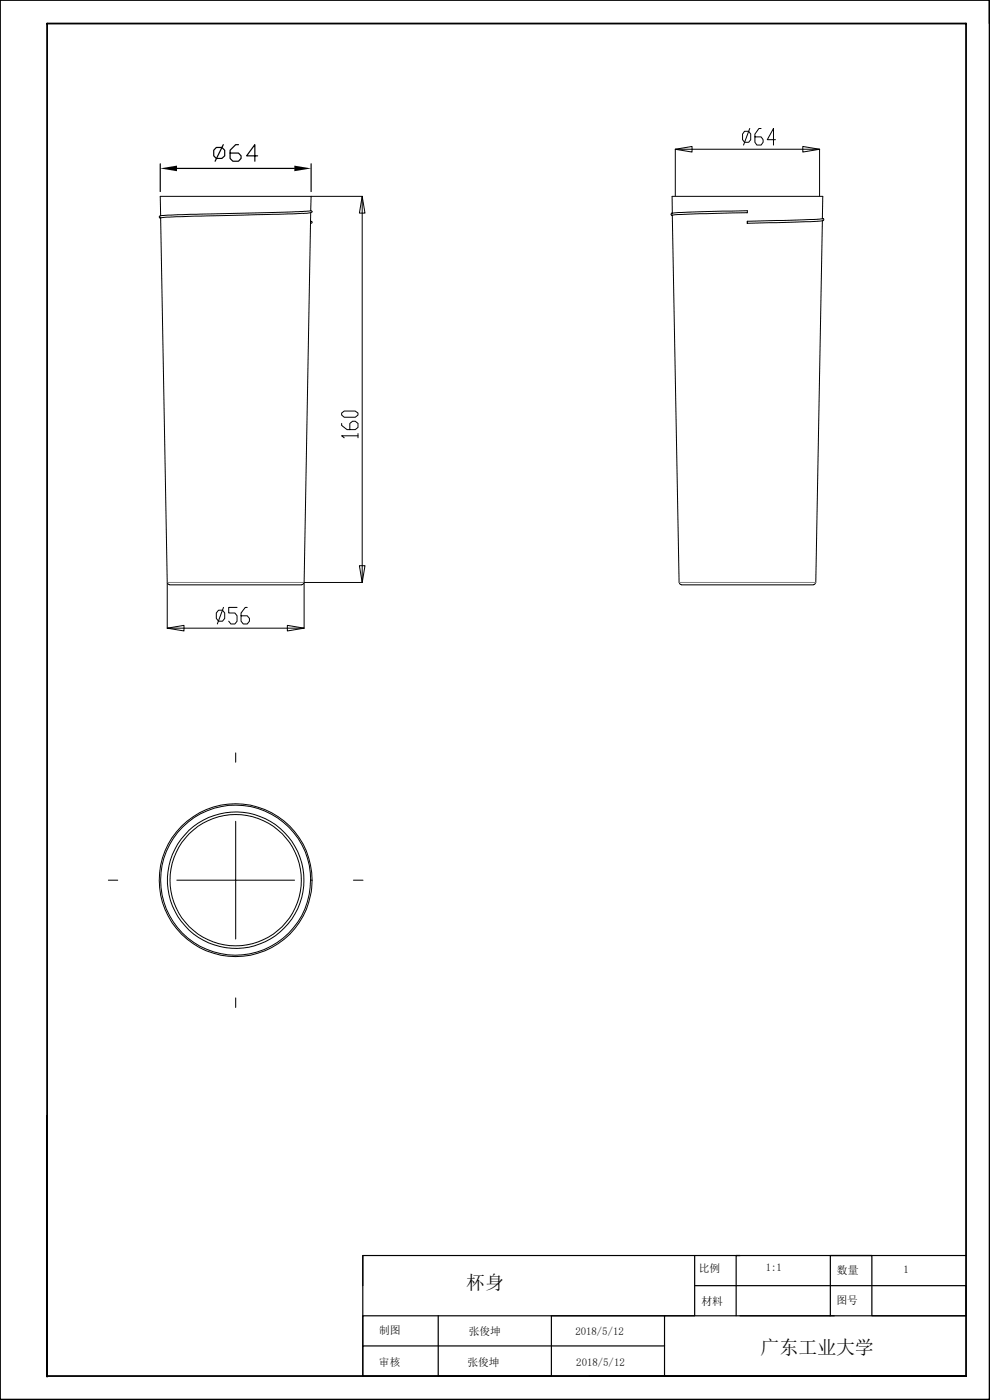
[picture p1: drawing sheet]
<svg xmlns="http://www.w3.org/2000/svg" width="210mm" height="297mm" viewBox="0 0 210 297" stroke-linecap="round" stroke-linejoin="round" font-family="sans-serif">
<path d="M209.9 0v5M0 0h209.9v296.9h-209.9zM10 291.9h194.9v-286.9h-194.9v287.1" fill="none" stroke="#000" stroke-width=".38"/>
<g fill="none" stroke="#000" stroke-width=".21">
<path d="M143.3 31.7l3.5-.6v1.2zM157.9 27.9h.9l.5 .5v1.2l-.5 .6h-.9l-.4-.6v-1.2zM159 27.3l-1.3 3.5M161.5 27.3h-.5l-.9 1.1v1.8l.5 .6h.9l.4-.6v-.6l-.4-.6h-1.4M164.5 29.6h-1.7l1.3-2.3v3.5M170.3 31.1l3.6 .6-3.6 .6zM34 46.2l.1 .1M34 45.8l-.2 .2 .2 .2M34.1 45.8l-.1-4.1h42.8v81.9h-12.2M34.1 46.2l1.4 77.4M44.9 45.4l-7.1 .2-3.8 .2M64.2 45.3l-22.8 .5-7.3 .4"/>
<path d="M65.9 46.9l-1.4 76.7-.3 .4h-.2M65.9 46.9h.1M65.9 47l.3 .1-.1 .3-.2-.1M65.9 45.1v1.8M66 44.7l.2 .2-.2 .2-1.7 .2M66 41.7l-.2 3-20.8 .7M76.8 41.7l.6 3.5h-1.2zM142.5 45.7h.1M142.5 45.2l-.2 .3 .3 .2M142.5 45.3h.2M142.6 45.3v-3.6h31.9v4.7h.1M142.7 45.6l-.2 .1"/>
<path d="M143.3 41.6v-9.9h30.6v9.9M146.2 45l-3.7 .3M146.3 45l12.2-.3v.4l-10.1 .2-5.8 .4 1.5 77.9M158.5 46.9v.5zM174.5 46.9l-1.4 76.7M174.5 46.4h.1M174.5 46.8l.3-.2-.3-.2-1.8 .2-14.2 .3M174.6 46.8l-2.7 .2-13.4 .4M72.5 87.6l.5-.4h2.4l.5 .4v.5l-.5 .4h-2.4l-.5-.4zM72.5 89.8v.5l1.1 .8h1.8l.5-.4v-.9l-.5-.4h-.6l-.6 .4v1.3M75.9 92.5h-3.4l.5 .4M75.9 92v.9"/>
<path d="M35.5 133.3l3.5-.6v1.2zM35.5 123.7v9.6h29v-9.6M35.5 123.6l.3 .4h.2M36 124.1h28M46.4 129.5h.8l.5 .5v1.2l-.5 .6h-.8l-.5-.6v-1.2zM47.4 128.9l-1.3 3.5M50.3 128.9h-1.8v1.1h1.3l.5 .6v1.2l-.5 .6h-.8l-.5-.6M52.5 128.9h-.5l-.9 1.1v1.8l.5 .6h.9l.4-.6v-.6l-.4-.6h-1.4M61 132.7l3.5 .6-3.5 .6zM76.2 120h1.2l-.6 3.6zM144.1 123.6l.3 .4h.2M144.6 124.1h28"/>
<path d="M173 123.6l-.2 .4h-.2M50 159.7v2M50 174.2v12.5h-12.5M23 186.7h2M62.5 186.7h-12.5v12.5M66.2 186.7h-.2a15.9 15.9 0 0 1-14.5 15.9 15.9 15.9 0 0 1-17.1-12.8 15.9 15.9 0 0 1 11.1-18.3 15.9 15.9 0 0 1 20.4 15.2M75 186.7h2M50 211.7v2"/>
<circle cx="50" cy="186.7" r="16.2"/>
<circle cx="50" cy="186.7" r="13.9"/>
<circle cx="50" cy="186.7" r="14.5"/>
</g>
<path d="M35.5 123.6h29M144.1 123.6h29" fill="none" stroke="#808080" stroke-width=".21"/>
<g fill="none" stroke="#000" stroke-width=".25">
<path d="M34 34.8v5.8M37.5 35.7h24.9M45.9 31.3h1.2l.6 .6v1.2l-.6 .5h-1.2l-.6-.5v-1.2zM47.4 30.7l-1.8 3.5M50.6 30.7h-.6l-1.2 1.2v1.7l.6 .6h1.2l.5-.6v-.5l-.5-.6h-1.8M54.7 33.1h-2.4l1.8-2.4v3.5M66 34.8v5.8M77 266.4v25.5h127.9M93 279.1v12.8h24v-12.8h24M147.4 272.8h57.5v6.3h-127.9v6.4M147.4 266.4v12.7h-6.4v12.8h63.9M157 266.4h-.8v12.7"/>
<path d="M157 279.1h20M176.1 279.1v-12.7h8.9v12.7h19.9M204.9 266.4h-127.9v6.4M125 291.9h79.9M141 285.5h-64v6.4"/>
</g>
<path d="M34 35.7l3.5-.6v1.2zM62.4 35.1l3.6 .6-3.6 .6z" fill="#000"/>
<g font-size="4">
<text x="98.9" y="273.6">杯身</text>
<text x="161.3" y="287.2">广东工业大学</text>
</g>
<g font-size="2.3">
<text x="148.3" y="269.9">比例</text>
<text x="162.4" y="269.6">1:1</text>
<text x="177.5" y="270.3">数量</text>
<text x="191.6" y="270.2">1</text>
<text x="148.8" y="276.9">材料</text>
<text x="177.5" y="276.7">图号</text>
<text x="80.4" y="283">制图</text>
<text x="99.4" y="283.2">张俊坤</text>
<text x="122.1" y="283.2">2018/5/12</text>
<text x="80.4" y="289.8">审核</text>
<text x="99.1" y="289.9">张俊坤</text>
<text x="122.3" y="289.7">2018/5/12</text>
</g>
</svg>
